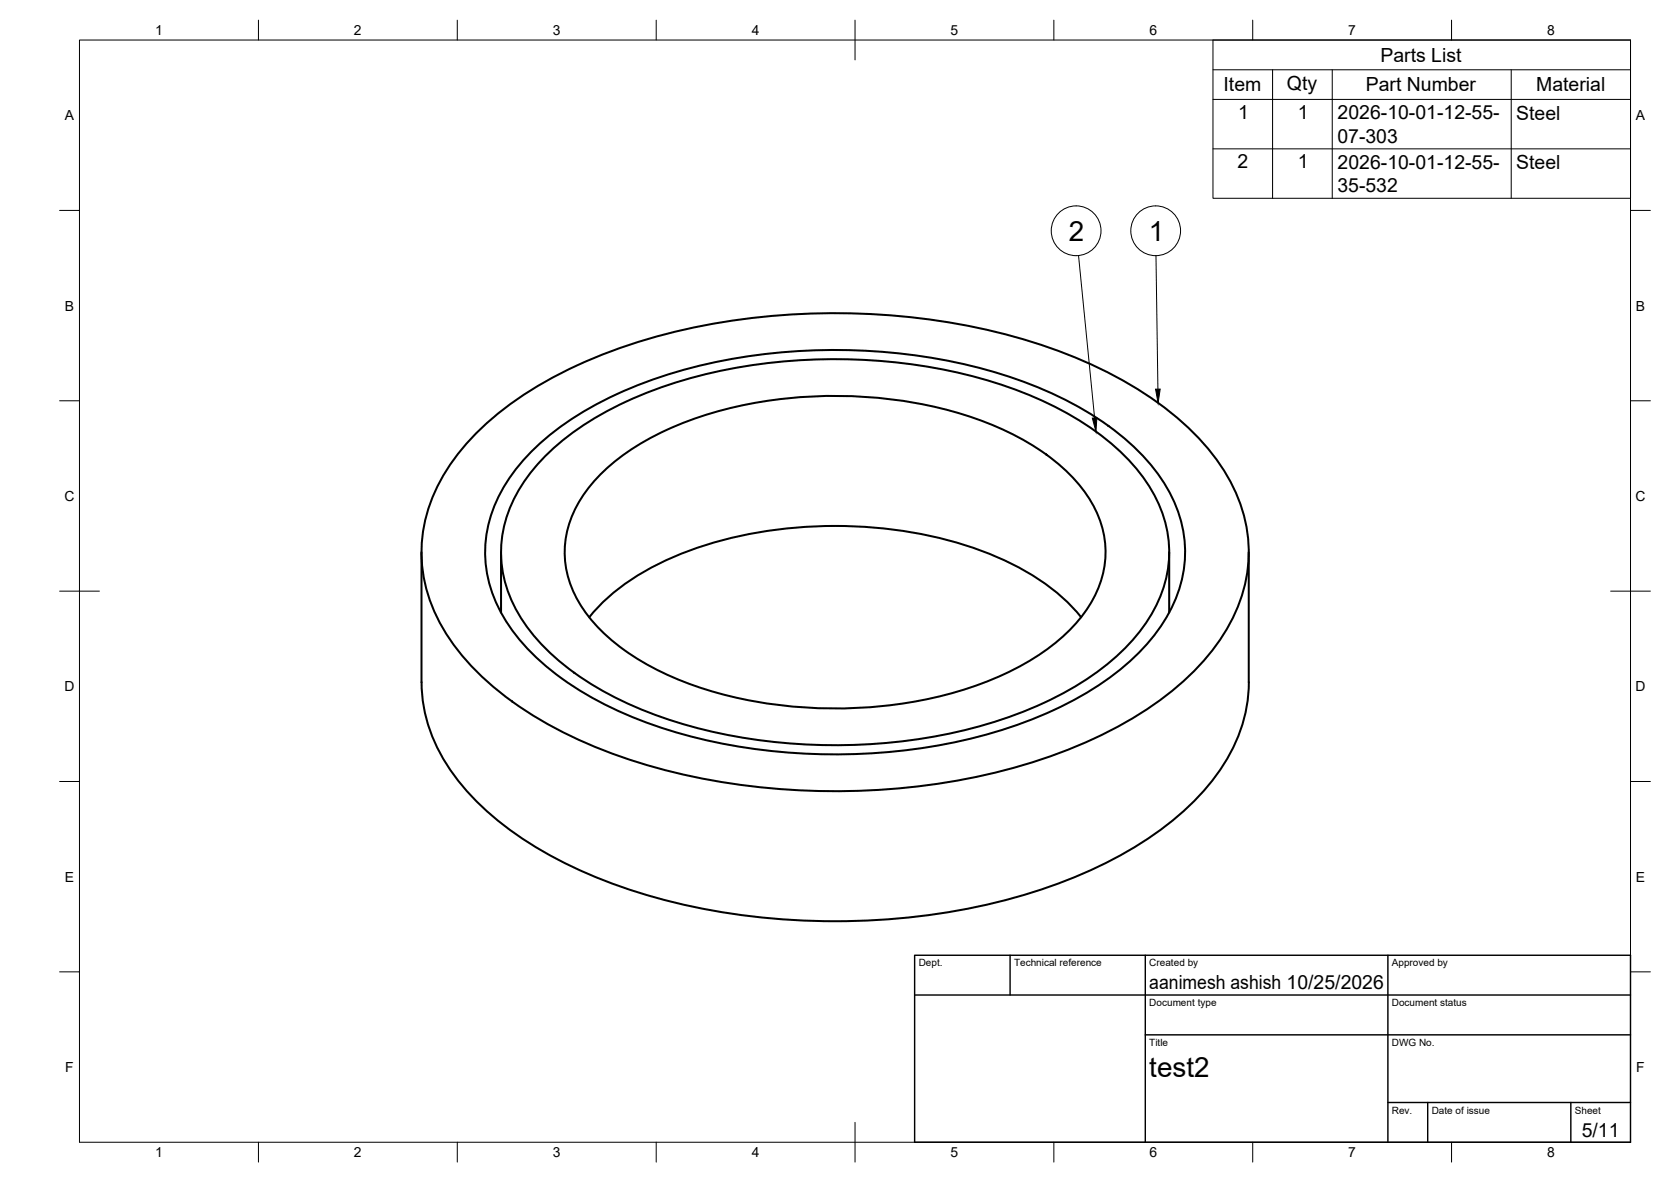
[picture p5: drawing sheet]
<svg xmlns="http://www.w3.org/2000/svg" width="420mm" height="297mm" viewBox="0 0 420 297" stroke-linecap="round" stroke-linejoin="round" font-family="sans-serif">
<!-- layer: Visible -->
<path d="M118.5 110.2a84.7 84.7 0 0 1 26.5-18.3 158.2 158.2 0 0 1 69.8-13.1 154.4 154.4 0 0 1 61.7 13.8 82.9 82.9 0 0 1 26.1 18.9 41.9 41.9 0 0 1 11.4 26.2 39.6 39.6 0 0 1-9.5 26.2 75.7 75.7 0 0 1-24.1 19.1 144.2 144.2 0 0 1-55.3 15.2 170.3 170.3 0 0 1-70.5-8.6 97.8 97.8 0 0 1-33.9-20 45.7 45.7 0 0 1-14.4-25.9 39 39 0 0 1 9.2-30.1zM132.6 114.6a79.7 79.7 0 0 1 32.2-19.5 145.1 145.1 0 0 1 92.1 .6 77.4 77.4 0 0 1 31.5 20 34 34 0 0 1 9.5 25.4 36 36 0 0 1-10.5 21.9 79.7 79.7 0 0 1-32.3 19.4 145.1 145.1 0 0 1-92-.6 77.4 77.4 0 0 1-31.5-19.9 34 34 0 0 1-9.5-25.5 36 36 0 0 1 10.5-21.8zM136.1 115.7a76.1 76.1 0 0 1 30.8-18.6 138.5 138.5 0 0 1 87.8 .6 73.9 73.9 0 0 1 30.1 19 32 32 0 0 1 8.7 27.4 37.4 37.4 0 0 1-12.4 20.5 84.1 84.1 0 0 1-32.9 17.4 139.1 139.1 0 0 1-83-2.2 73.9 73.9 0 0 1-30.1-19 32 32 0 0 1-8.6-27.4 36.2 36.2 0 0 1 9.6-17.7zM106 138.8v32.7M126 138.8v15.1M150.2 120.1a61.6 61.6 0 0 1 24.9-15.1 112.1 112.1 0 0 1 71.1 .5 59.8 59.8 0 0 1 24.4 15.4 25.9 25.9 0 0 1 7 22.2 32.3 32.3 0 0 1-12.5 18.7 76.5 76.5 0 0 1-32.4 14 112.8 112.8 0 0 1-58.9-3.8 59.8 59.8 0 0 1-24.4-15.4 25.9 25.9 0 0 1-7-22.2 29.3 29.3 0 0 1 7.8-14.3zM294 138.8v15.1M314 138.8v32.7M148.2 155.1a57 57 0 0 1 25.1-16.7 111.5 111.5 0 0 1 73.5 0 57 57 0 0 1 25 16.7M106 171.4a40.4 40.4 0 0 0 11 27 82.9 82.9 0 0 0 29.5 20.6 157.9 157.9 0 0 0 63.5 12.5 157.9 157.9 0 0 0 63.6-12.5 85.8 85.8 0 0 0 29.4-20.6 41.4 41.4 0 0 0 11-27" fill="none" stroke="#000" stroke-width=".51"/>
<!-- layer: BORDER -->
<g fill="none" stroke="#000" stroke-width=".25">
<path d="M20 10.1h390v276.9h-390zM65 5.1v5M115 5.1v5M165 5.1v5M215 5.1v10M265 5.1v5M315 5.1v5M365 5.1v5M15 52.9h5M410 52.9h5M15 100.7h5M410 100.7h5"/>
<path d="M15 148.6h10M405 148.6h10M15 196.4h5M410 196.4h5M15 244.2h5M410 244.2h5M65 287v5M115 287v5M165 287v5M215 282.1v9.9M265 287v5M315 287v5"/>
<path d="M365 287v5"/>
</g>
<!-- layer: TITLEBLOCK -->
<path d="M230 240.1h180v46.9h-180zM230 250h180M254 240.1v9.9M288 240.1v46.9M349 240.1v46.9M288 260.1h122M349 277.1h61M359 277.1v9.9M395 277.1v9.9" fill="none" stroke="#000" stroke-width=".36"/>
<!-- layer: Parts Lists -->
<path d="M305 10.1h105v39.7h-105zM305 17.5h105M320 17.5v32.3M335 17.5v32.3M380 17.5v32.3M305 25h105M305 37.4h105" fill="none" stroke="#000" stroke-width=".25"/>
<!-- layer: Balloons -->
<g fill="none" stroke="#000" stroke-width=".25">
<circle cx="270.6" cy="58" r="6.3"/>
<circle cx="290.6" cy="58" r="6.3"/>
</g>
<!-- layer: 0 -->
<path d="M290.6 97.8h1.1l-.5 3.5zM274.7 105.1l1.1-.1-.2 3.5z" fill="#000" stroke="#000" stroke-width=".25"/>
<path d="M271.2 64.2l4 40.8M290.7 64.2l.4 33.6" fill="none" stroke="#000" stroke-width=".25"/>
<g font-size="7">
<text x="268.7" y="60.5">2</text>
<text x="288.9" y="60.5">1</text>
<text x="289" y="270.6">test2</text>
</g>
<g font-size="4.9">
<text x="347.1" y="15.5">Parts List</text>
<text x="307.7" y="23">Item</text>
<text x="323.6" y="22.5">Qty</text>
<text x="343.4" y="23">Part Number</text>
<text x="386.3" y="23">Material</text>
<text x="311.3" y="29.9">1</text>
<text x="326.3" y="29.9">1</text>
<text x="336.3" y="35.9">07-303</text>
<text x="336.3" y="30">2026-10-01-12-55-</text>
<text x="381.3" y="30">Steel</text>
<text x="311.2" y="42.3">2</text>
<text x="326.3" y="42.3">1</text>
<text x="336.3" y="42.4">2026-10-01-12-55-</text>
<text x="381.3" y="42.5">Steel</text>
<text x="336.3" y="48.3">35-532</text>
<text x="289" y="248.5">aanimesh ashish 10/25/2026</text>
<text x="397.7" y="285.7">5/11</text>
</g>
<g font-size="3.5">
<text x="39" y="8.8">1</text>
<text x="89" y="8.8">2</text>
<text x="139" y="8.8">3</text>
<text x="189" y="8.8">4</text>
<text x="239" y="8.8">5</text>
<text x="289" y="8.8">6</text>
<text x="339" y="8.8">7</text>
<text x="389" y="8.8">8</text>
<text x="16.3" y="30.2">A</text>
<text x="411.3" y="30.2">A</text>
<text x="16.3" y="78">B</text>
<text x="411.3" y="78">B</text>
<text x="16.2" y="125.9">C</text>
<text x="411.2" y="125.9">C</text>
<text x="16.2" y="173.7">D</text>
<text x="411.2" y="173.7">D</text>
<text x="16.3" y="221.6">E</text>
<text x="411.3" y="221.6">E</text>
<text x="16.4" y="269.4">F</text>
<text x="411.4" y="269.4">F</text>
<text x="39" y="290.8">1</text>
<text x="89" y="290.8">2</text>
<text x="139" y="290.8">3</text>
<text x="189" y="290.8">4</text>
<text x="239" y="290.8">5</text>
<text x="289" y="290.8">6</text>
<text x="339" y="290.8">7</text>
<text x="389" y="290.8">8</text>
</g>
<g font-size="2.5">
<text x="231" y="242.9">Dept.</text>
<text x="255" y="242.9">Technical reference</text>
<text x="289" y="242.9">Created by</text>
<text x="350" y="242.9">Approved by</text>
<text x="289" y="252.8">Document type</text>
<text x="350" y="252.8">Document status</text>
<text x="289" y="262.9">Title</text>
<text x="350" y="262.9">DWG No.</text>
<text x="350" y="279.9">Rev.</text>
<text x="360" y="279.9">Date of issue</text>
<text x="396" y="279.9">Sheet</text>
</g>
</svg>
